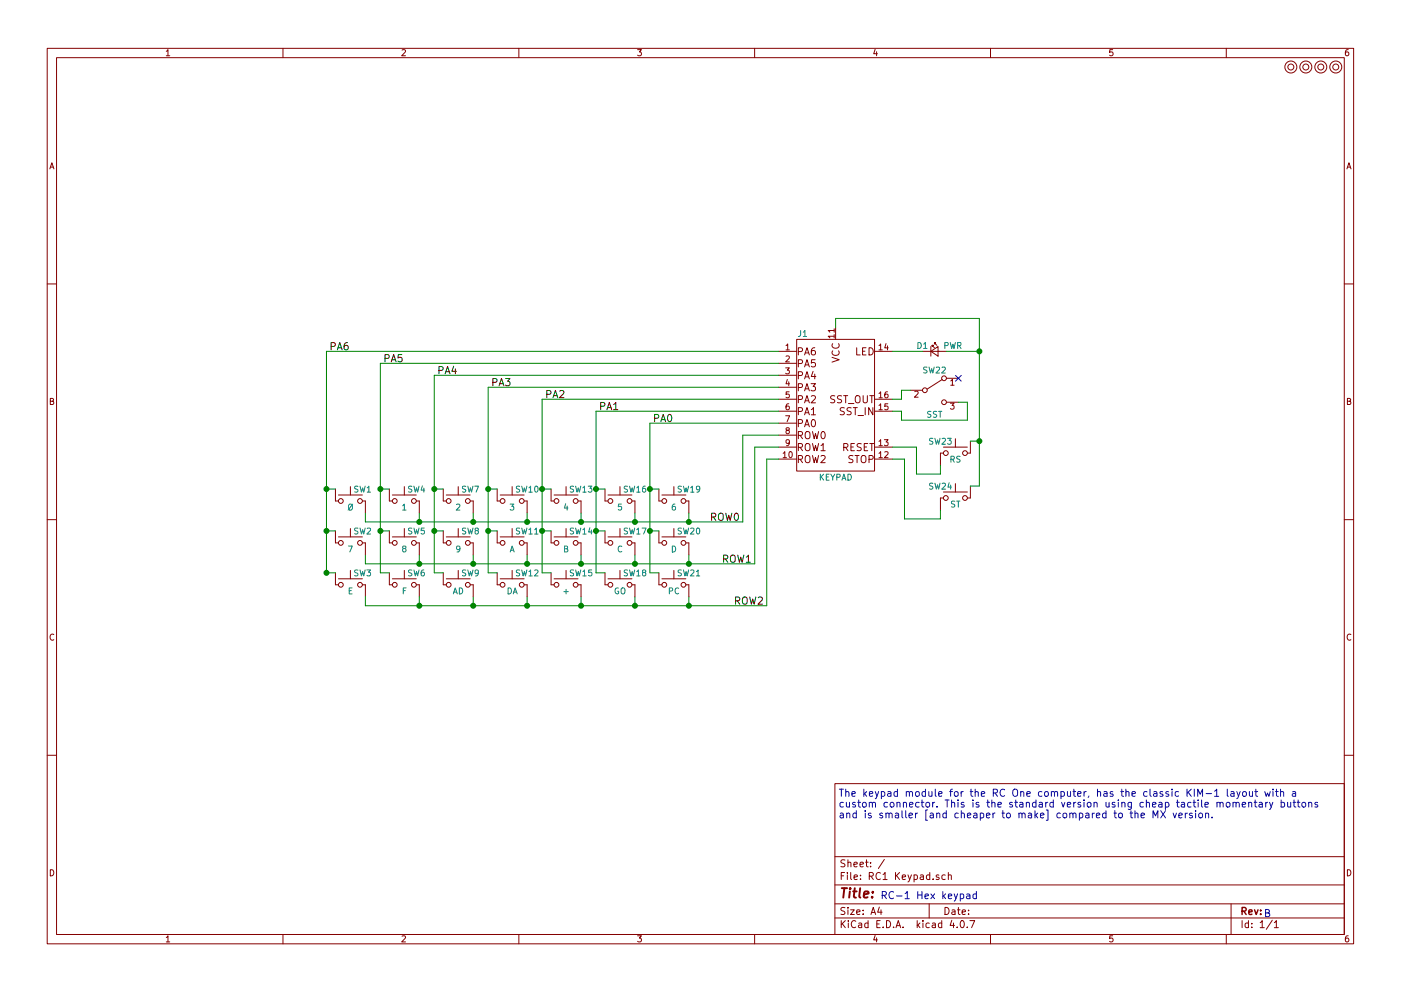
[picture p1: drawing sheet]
EESchema Schematic File Version 2
LIBS:power
LIBS:device
LIBS:switches
LIBS:relays
LIBS:motors
LIBS:transistors
LIBS:conn
LIBS:linear
LIBS:regul
LIBS:74xx
LIBS:cmos4000
LIBS:adc-dac
LIBS:memory
LIBS:xilinx
LIBS:microcontrollers
LIBS:dsp
LIBS:microchip
LIBS:analog_switches
LIBS:motorola
LIBS:texas
LIBS:intel
LIBS:audio
LIBS:interface
LIBS:digital-audio
LIBS:philips
LIBS:display
LIBS:cypress
LIBS:siliconi
LIBS:opto
LIBS:atmel
LIBS:contrib
LIBS:valves
LIBS:sw_keyboard
LIBS:mounting
LIBS:rc1_keypad_port
LIBS:RC1 Keypad-cache
EELAYER 25 0
EELAYER END
$Descr A4 11693 8268
encoding utf-8
Sheet 1 1
Title ""
Date ""
Rev ""
Comp ""
Comment1 ""
Comment2 ""
Comment3 ""
Comment4 ""
$EndDescr
$Comp
L SW_Keyboard SW16
U 1 1
P 5175 4175
F 0 "SW16" H 5200 4275 50  0000 L CNN
F 1 "5" H 5175 4125 50  0000 C CNN
F 2 "Buttons_Switches_THT:SW_PUSH_6mm" H 5175 4375 50  0001 C CNN
F 3 "" H 5175 4375 50  0001 C CNN
	1    5175 4175
	1    0    0    -1  
$EndComp
$Comp
L SW_Keyboard SW10
U 1 1
P 4275 4175
F 0 "SW10" H 4300 4275 50  0000 L CNN
F 1 "3" H 4275 4125 50  0000 C CNN
F 2 "Buttons_Switches_THT:SW_PUSH_6mm" H 4275 4375 50  0001 C CNN
F 3 "" H 4275 4375 50  0001 C CNN
	1    4275 4175
	1    0    0    -1  
$EndComp
$Comp
L SW_Keyboard SW7
U 1 1
P 3825 4175
F 0 "SW7" H 3850 4275 50  0000 L CNN
F 1 "2" H 3825 4125 50  0000 C CNN
F 2 "Buttons_Switches_THT:SW_PUSH_6mm" H 3825 4375 50  0001 C CNN
F 3 "" H 3825 4375 50  0001 C CNN
	1    3825 4175
	1    0    0    -1  
$EndComp
$Comp
L SW_Keyboard SW4
U 1 1
P 3375 4175
F 0 "SW4" H 3400 4275 50  0000 L CNN
F 1 "1" H 3375 4125 50  0000 C CNN
F 2 "Buttons_Switches_THT:SW_PUSH_6mm" H 3375 4375 50  0001 C CNN
F 3 "" H 3375 4375 50  0001 C CNN
	1    3375 4175
	1    0    0    -1  
$EndComp
$Comp
L SW_Keyboard SW12
U 1 1
P 4275 4875
F 0 "SW12" H 4300 4975 50  0000 L CNN
F 1 "DA" H 4275 4825 50  0000 C CNN
F 2 "Buttons_Switches_THT:SW_PUSH_6mm" H 4275 5075 50  0001 C CNN
F 3 "" H 4275 5075 50  0001 C CNN
	1    4275 4875
	1    0    0    -1  
$EndComp
$Comp
L SW_Keyboard SW3
U 1 1
P 2925 4875
F 0 "SW3" H 2950 4975 50  0000 L CNN
F 1 "E" H 2925 4825 50  0000 C CNN
F 2 "Buttons_Switches_THT:SW_PUSH_6mm" H 2925 5075 50  0001 C CNN
F 3 "" H 2925 5075 50  0001 C CNN
	1    2925 4875
	1    0    0    -1  
$EndComp
$Comp
L SW_Keyboard SW6
U 1 1
P 3375 4875
F 0 "SW6" H 3400 4975 50  0000 L CNN
F 1 "F" H 3375 4825 50  0000 C CNN
F 2 "Buttons_Switches_THT:SW_PUSH_6mm" H 3375 5075 50  0001 C CNN
F 3 "" H 3375 5075 50  0001 C CNN
	1    3375 4875
	1    0    0    -1  
$EndComp
$Comp
L SW_Keyboard SW20
U 1 1
P 5625 4525
F 0 "SW20" H 5650 4625 50  0000 L CNN
F 1 "D" H 5625 4475 50  0000 C CNN
F 2 "Buttons_Switches_THT:SW_PUSH_6mm" H 5625 4725 50  0001 C CNN
F 3 "" H 5625 4725 50  0001 C CNN
	1    5625 4525
	1    0    0    -1  
$EndComp
$Comp
L SW_Keyboard SW11
U 1 1
P 4275 4525
F 0 "SW11" H 4300 4625 50  0000 L CNN
F 1 "A" H 4275 4475 50  0000 C CNN
F 2 "Buttons_Switches_THT:SW_PUSH_6mm" H 4275 4725 50  0001 C CNN
F 3 "" H 4275 4725 50  0001 C CNN
	1    4275 4525
	1    0    0    -1  
$EndComp
$Comp
L SW_Keyboard SW19
U 1 1
P 5625 4175
F 0 "SW19" H 5650 4275 50  0000 L CNN
F 1 "6" H 5625 4125 50  0000 C CNN
F 2 "Buttons_Switches_THT:SW_PUSH_6mm" H 5625 4375 50  0001 C CNN
F 3 "" H 5625 4375 50  0001 C CNN
	1    5625 4175
	1    0    0    -1  
$EndComp
$Comp
L SW_Keyboard SW2
U 1 1
P 2925 4525
F 0 "SW2" H 2950 4625 50  0000 L CNN
F 1 "7" H 2925 4475 50  0000 C CNN
F 2 "Buttons_Switches_THT:SW_PUSH_6mm" H 2925 4725 50  0001 C CNN
F 3 "" H 2925 4725 50  0001 C CNN
	1    2925 4525
	1    0    0    -1  
$EndComp
$Comp
L SW_Keyboard SW5
U 1 1
P 3375 4525
F 0 "SW5" H 3400 4625 50  0000 L CNN
F 1 "8" H 3375 4475 50  0000 C CNN
F 2 "Buttons_Switches_THT:SW_PUSH_6mm" H 3375 4725 50  0001 C CNN
F 3 "" H 3375 4725 50  0001 C CNN
	1    3375 4525
	1    0    0    -1  
$EndComp
$Comp
L SW_Keyboard SW8
U 1 1
P 3825 4525
F 0 "SW8" H 3850 4625 50  0000 L CNN
F 1 "9" H 3825 4475 50  0000 C CNN
F 2 "Buttons_Switches_THT:SW_PUSH_6mm" H 3825 4725 50  0001 C CNN
F 3 "" H 3825 4725 50  0001 C CNN
	1    3825 4525
	1    0    0    -1  
$EndComp
$Comp
L SW_Keyboard SW1
U 1 1
P 2925 4175
F 0 "SW1" H 2950 4275 50  0000 L CNN
F 1 "Ø" H 2925 4125 50  0000 C CNN
F 2 "Buttons_Switches_THT:SW_PUSH_6mm" H 2925 4375 50  0001 C CNN
F 3 "" H 2925 4375 50  0001 C CNN
	1    2925 4175
	1    0    0    -1  
$EndComp
$Comp
L SW_Keyboard SW9
U 1 1
P 3825 4875
F 0 "SW9" H 3850 4975 50  0000 L CNN
F 1 "AD" H 3825 4825 50  0000 C CNN
F 2 "Buttons_Switches_THT:SW_PUSH_6mm" H 3825 5075 50  0001 C CNN
F 3 "" H 3825 5075 50  0001 C CNN
	1    3825 4875
	1    0    0    -1  
$EndComp
$Comp
L SW_Keyboard SW14
U 1 1
P 4725 4525
F 0 "SW14" H 4750 4625 50  0000 L CNN
F 1 "B" H 4725 4475 50  0000 C CNN
F 2 "Buttons_Switches_THT:SW_PUSH_6mm" H 4725 4725 50  0001 C CNN
F 3 "" H 4725 4725 50  0001 C CNN
	1    4725 4525
	1    0    0    -1  
$EndComp
$Comp
L SW_Keyboard SW17
U 1 1
P 5175 4525
F 0 "SW17" H 5200 4625 50  0000 L CNN
F 1 "C" H 5175 4475 50  0000 C CNN
F 2 "Buttons_Switches_THT:SW_PUSH_6mm" H 5175 4725 50  0001 C CNN
F 3 "" H 5175 4725 50  0001 C CNN
	1    5175 4525
	1    0    0    -1  
$EndComp
$Comp
L SW_Keyboard SW15
U 1 1
P 4725 4875
F 0 "SW15" H 4750 4975 50  0000 L CNN
F 1 "+" H 4725 4825 50  0000 C CNN
F 2 "Buttons_Switches_THT:SW_PUSH_6mm" H 4725 5075 50  0001 C CNN
F 3 "" H 4725 5075 50  0001 C CNN
	1    4725 4875
	1    0    0    -1  
$EndComp
$Comp
L SW_Keyboard SW18
U 1 1
P 5175 4875
F 0 "SW18" H 5200 4975 50  0000 L CNN
F 1 "GO" H 5175 4825 50  0000 C CNN
F 2 "Buttons_Switches_THT:SW_PUSH_6mm" H 5175 5075 50  0001 C CNN
F 3 "" H 5175 5075 50  0001 C CNN
	1    5175 4875
	1    0    0    -1  
$EndComp
$Comp
L SW_Keyboard SW21
U 1 1
P 5625 4875
F 0 "SW21" H 5650 4975 50  0000 L CNN
F 1 "PC" H 5625 4825 50  0000 C CNN
F 2 "Buttons_Switches_THT:SW_PUSH_6mm" H 5625 5075 50  0001 C CNN
F 3 "" H 5625 5075 50  0001 C CNN
	1    5625 4875
	1    0    0    -1  
$EndComp
$Comp
L SW_Keyboard SW13
U 1 1
P 4725 4175
F 0 "SW13" H 4750 4275 50  0000 L CNN
F 1 "4" H 4725 4125 50  0000 C CNN
F 2 "Buttons_Switches_THT:SW_PUSH_6mm" H 4725 4375 50  0001 C CNN
F 3 "" H 4725 4375 50  0001 C CNN
	1    4725 4175
	1    0    0    -1  
$EndComp
Text Label 6175 4350 2    60   ~ 0
ROW0
Text Label 6275 4700 2    60   ~ 0
ROW1
Text Label 6375 5050 2    60   ~ 0
ROW2
Text Label 5450 3525 0    60   ~ 0
PA0
Text Label 5000 3425 0    60   ~ 0
PA1
Text Label 4550 3325 0    60   ~ 0
PA2
Text Label 4100 3225 0    60   ~ 0
PA3
Text Label 3650 3125 0    60   ~ 0
PA4
Text Label 3200 3025 0    60   ~ 0
PA5
Text Label 2750 2925 0    60   ~ 0
PA6
$Comp
L SW_Keyboard SW23
U 1 1
P 7975 3775
F 0 "SW23" H 8000 3875 50  0000 L CNN
F 1 "RS" H 7975 3725 50  0000 C CNN
F 2 "Buttons_Switches_THT:SW_PUSH_6mm" H 7975 3975 50  0001 C CNN
F 3 "" H 7975 3975 50  0001 C CNN
	1    7975 3775
	-1   0    0    -1  
$EndComp
$Comp
L SW_Keyboard SW24
U 1 1
P 7975 4150
F 0 "SW24" H 8000 4250 50  0000 L CNN
F 1 "ST" H 7975 4100 50  0000 C CNN
F 2 "Buttons_Switches_THT:SW_PUSH_6mm" H 7975 4350 50  0001 C CNN
F 3 "" H 7975 4350 50  0001 C CNN
	1    7975 4150
	-1   0    0    -1  
$EndComp
$Comp
L RC1_Keypad_Port J1
U 1 1
P 6975 3175
F 0 "J1" H 6700 3575 50  0000 C CNN
F 1 "KEYPAD" H 6975 2375 50  0000 C CNN
F 2 "Pin_Headers:Pin_Header_Straight_2x08_Pitch2.54mm" H 6975 3175 50  0001 C CNN
F 3 "" H 6975 3175 50  0001 C CNN
	1    6975 3175
	1    0    0    -1  
$EndComp
$Comp
L LED_Small D1
U 1 1
P 7800 2925
F 0 "D1" H 7650 2975 50  0000 L CNN
F 1 "PWR" H 7875 2975 50  0000 L CNN
F 2 "LEDs:LED_D5.0mm" V 7800 2925 50  0001 C CNN
F 3 "" V 7800 2925 50  0001 C CNN
	1    7800 2925
	1    0    0    -1  
$EndComp
Text Notes 7350 7500 0    60   ~ 0
RC-1 Hex keypad
Text Notes 7000 6825 0    60   ~ 0
The keypad module for the RC One computer, has the classic KIM-1 layout with a\ncustom connector. This is the standard version using cheap tactile momentary buttons\nand is smaller [and cheaper to make] compared to the MX version.
$Comp
L Mounting M4
U 1 1
P 11150 550
F 0 "M4" H 11150 650 50  0001 C CNN
F 1 "Mounting" H 11150 475 50  0001 C CNN
F 2 "Mounting:1pin" H 11150 550 50  0001 C CNN
F 3 "" H 11150 550 50  0001 C CNN
	1    11150 550 
	1    0    0    -1  
$EndComp
$Comp
L Mounting M3
U 1 1
P 11025 550
F 0 "M3" H 11025 650 50  0001 C CNN
F 1 "Mounting" H 11025 475 50  0001 C CNN
F 2 "Mounting:1pin" H 11025 550 50  0001 C CNN
F 3 "" H 11025 550 50  0001 C CNN
	1    11025 550 
	1    0    0    -1  
$EndComp
$Comp
L Mounting M2
U 1 1
P 10900 550
F 0 "M2" H 10900 650 50  0001 C CNN
F 1 "Mounting" H 10900 475 50  0001 C CNN
F 2 "Mounting:1pin" H 10900 550 50  0001 C CNN
F 3 "" H 10900 550 50  0001 C CNN
	1    10900 550 
	1    0    0    -1  
$EndComp
$Comp
L Mounting M1
U 1 1
P 10775 550
F 0 "M1" H 10775 650 50  0001 C CNN
F 1 "Mounting" H 10775 475 50  0001 C CNN
F 2 "Mounting:1pin" H 10775 550 50  0001 C CNN
F 3 "" H 10775 550 50  0001 C CNN
	1    10775 550 
	1    0    0    -1  
$EndComp
Wire Wire Line
	3050 4275 3050 4350
Wire Wire Line
	2800 4075 2725 4075
Wire Wire Line
	2725 2925 2725 4775
Connection ~ 2725 4075
Wire Wire Line
	2800 4425 2725 4425
Connection ~ 2725 4425
Wire Wire Line
	3050 4625 3050 4700
Wire Wire Line
	3050 4975 3050 5050
Wire Wire Line
	2725 4775 2800 4775
Connection ~ 2725 4775
Wire Wire Line
	3500 4275 3500 4350
Wire Wire Line
	3250 4075 3175 4075
Wire Wire Line
	3175 3025 3175 4775
Connection ~ 3175 4075
Wire Wire Line
	3250 4425 3175 4425
Connection ~ 3175 4425
Wire Wire Line
	3500 4625 3500 4700
Wire Wire Line
	3500 4975 3500 5050
Wire Wire Line
	3175 4775 3250 4775
Wire Wire Line
	3950 4350 3950 4275
Wire Wire Line
	3700 4075 3625 4075
Wire Wire Line
	3625 3125 3625 4775
Connection ~ 3625 4075
Wire Wire Line
	3700 4425 3625 4425
Connection ~ 3625 4425
Wire Wire Line
	3950 4700 3950 4625
Wire Wire Line
	3950 5050 3950 4975
Wire Wire Line
	3625 4775 3700 4775
Wire Wire Line
	4400 4350 4400 4275
Wire Wire Line
	4150 4075 4075 4075
Wire Wire Line
	4075 3225 4075 4775
Connection ~ 4075 4075
Wire Wire Line
	4150 4425 4075 4425
Connection ~ 4075 4425
Wire Wire Line
	4400 4700 4400 4625
Wire Wire Line
	4400 5050 4400 4975
Wire Wire Line
	4075 4775 4150 4775
Wire Wire Line
	4850 4350 4850 4275
Wire Wire Line
	4600 4075 4525 4075
Wire Wire Line
	4525 3325 4525 4775
Connection ~ 4525 4075
Wire Wire Line
	4600 4425 4525 4425
Connection ~ 4525 4425
Wire Wire Line
	4850 4700 4850 4625
Wire Wire Line
	4850 5050 4850 4975
Wire Wire Line
	4525 4775 4600 4775
Wire Wire Line
	5300 4350 5300 4275
Wire Wire Line
	5050 4075 4975 4075
Wire Wire Line
	4975 3425 4975 4775
Connection ~ 4975 4075
Wire Wire Line
	5050 4425 4975 4425
Connection ~ 4975 4425
Wire Wire Line
	5300 4700 5300 4625
Wire Wire Line
	5300 5050 5300 4975
Wire Wire Line
	4975 4775 5050 4775
Wire Wire Line
	5750 4350 5750 4275
Wire Wire Line
	5500 4075 5425 4075
Wire Wire Line
	5425 3525 5425 4775
Connection ~ 5425 4075
Wire Wire Line
	5500 4425 5425 4425
Connection ~ 5425 4425
Wire Wire Line
	5750 4700 5750 4625
Wire Wire Line
	5750 5050 5750 4975
Wire Wire Line
	5425 4775 5500 4775
Wire Wire Line
	3050 4350 6200 4350
Connection ~ 3500 4350
Connection ~ 3950 4350
Connection ~ 4400 4350
Connection ~ 4850 4350
Connection ~ 5300 4350
Connection ~ 5750 4350
Wire Wire Line
	3050 4700 6300 4700
Connection ~ 3500 4700
Connection ~ 3950 4700
Connection ~ 4400 4700
Connection ~ 4850 4700
Connection ~ 5300 4700
Connection ~ 5750 4700
Wire Wire Line
	3050 5050 6400 5050
Connection ~ 3500 5050
Connection ~ 3950 5050
Connection ~ 4400 5050
Connection ~ 4850 5050
Connection ~ 5300 5050
Connection ~ 5750 5050
Wire Wire Line
	2725 2925 6500 2925
Wire Wire Line
	3175 3025 6500 3025
Wire Wire Line
	3625 3125 6500 3125
Wire Wire Line
	4075 3225 6500 3225
Wire Wire Line
	4525 3325 6500 3325
Wire Wire Line
	4975 3425 6500 3425
Wire Wire Line
	5425 3525 6500 3525
$Comp
L SW_SPDT SW22
U 1 1
P 7800 3250
F 0 "SW22" H 7800 3420 50  0000 C CNN
F 1 "SST" H 7800 3050 50  0000 C CNN
F 2 "Pin_Headers:Pin_Header_Straight_1x03_Pitch2.54mm" H 7800 3250 50  0001 C CNN
F 3 "" H 7800 3250 50  0001 C CNN
	1    7800 3250
	1    0    0    -1  
$EndComp
Wire Wire Line
	6200 4350 6200 3625
Wire Wire Line
	6300 4700 6300 3725
Wire Wire Line
	6400 5050 6400 3825
Wire Wire Line
	6400 3825 6500 3825
Wire Wire Line
	6300 3725 6500 3725
Wire Wire Line
	6200 3625 6500 3625
Wire Wire Line
	7450 2925 7700 2925
Wire Wire Line
	6975 2650 8175 2650
Wire Wire Line
	7450 3725 7650 3725
Wire Wire Line
	7450 3825 7550 3825
Wire Wire Line
	7550 3825 7550 4325
Wire Wire Line
	7450 3325 7525 3325
Wire Wire Line
	7450 3425 7525 3425
Wire Wire Line
	7525 3425 7525 3500
Wire Wire Line
	7525 3325 7525 3250
Wire Wire Line
	7525 3250 7600 3250
Wire Wire Line
	8000 3350 8075 3350
Wire Wire Line
	8075 3350 8075 3500
Wire Wire Line
	8075 3500 7525 3500
NoConn ~ 8000 3150
Wire Wire Line
	8175 2650 8175 4050
Connection ~ 8175 2925
Wire Wire Line
	7900 2925 8175 2925
Wire Wire Line
	7650 3725 7650 3950
Wire Wire Line
	8100 3675 8175 3675
Connection ~ 8175 3675
Wire Wire Line
	7850 3875 7850 3950
Wire Wire Line
	7850 3950 7650 3950
Wire Wire Line
	8175 4050 8100 4050
Wire Wire Line
	7850 4250 7850 4325
Wire Wire Line
	7850 4325 7550 4325
Text Notes 10550 7650 0    60   ~ 0
B
Wire Wire Line
	6975 2650 6975 2725
$EndSCHEMATC
